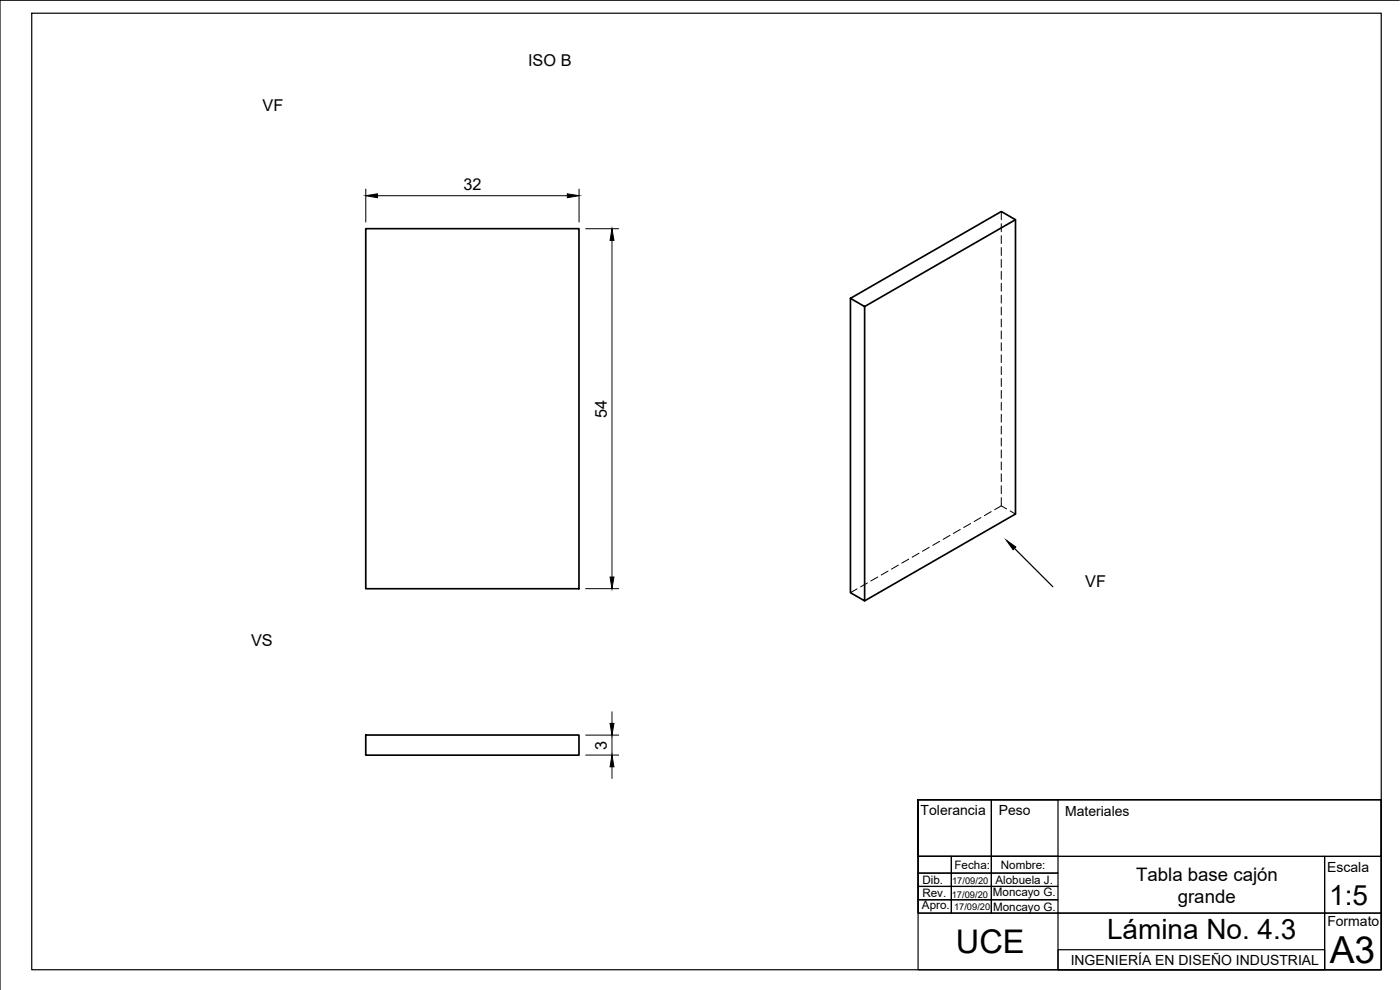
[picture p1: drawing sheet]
<svg xmlns="http://www.w3.org/2000/svg" width="420mm" height="297mm" viewBox="0 0 420 297" stroke-linecap="round" stroke-linejoin="round" font-family="sans-serif">
<!-- layer: Visible -->
<path d="M109.8 68.6h64v108h-64zM304.8 65.9v88.3l-45.3 26.1M255.2 89.5l45.3-26 4.3 2.4-45.3 26.1-4.3-2.5v88.3l4.3 2.5v-88.3M109.8 220.5h64v6.1h-64z" fill="none" stroke="#000" stroke-width=".51"/>
<!-- layer: Hidden -->
<g fill="none" stroke="#000" stroke-width=".3">
<path d="M300.5 63.5v2.4M300.5 67.1v2.4M300.5 70.7v2.4M300.5 74.3v2.4M300.5 77.9v2.3M300.5 81.4v2.4M300.5 85v2.4M300.5 88.6v2.3M300.5 92.1v2.4M300.5 95.7v2.4M300.5 99.3v2.4M300.5 102.9v2.3"/>
<path d="M300.5 106.4v2.4M300.5 110v2.4M300.5 113.6v2.4M300.5 117.1v2.4M300.5 120.7v2.4M300.5 124.3v2.4M300.5 127.9v2.3M300.5 131.4v2.4M300.5 135v2.4M300.5 138.6v2.4M288.2 158.9l-2.1 1.1M291.3 157.1l-2.1 1.2"/>
<path d="M294.4 155.3l-2.1 1.2M297.5 153.5l-2.1 1.2M300.5 149.3v2.5l-2 1.1M300.5 142.2v2.3M300.5 145.7v2.4M300.5 151.8l1.6 .9M303.1 153.3l1.7 .9M257.2 176.7l-2 1.1M260.3 174.9l-2 1.2M263.4 173.1l-2.1 1.2M266.5 171.4l-2 1.1M269.6 169.6l-2.1 1.2"/>
<path d="M272.7 167.8l-2.1 1.2M275.8 166l-2.1 1.2M278.9 164.2l-2.1 1.2M282 162.4l-2.1 1.2M285.1 160.6l-2.1 1.2"/>
</g>
<!-- layer: Sketch1 -->
<g fill="none" stroke="#000" stroke-width=".36">
<path d="M9.5 4h405v287h-405zM420 .1h-420v296.9M304.5 164.5l11.5 11.6M275.5 240h22v16.9h-22zM275.5 240h139v51h-139v-51v16.9h139v-16.9zM297.5 240h20v16.9h-20zM275.5 256.9h10v5.1h-10zM275.5 256.9h122v17.1h-122zM285.5 256.9h12v5.1h-12zM297.5 256.9h20v5.1h-20zM397.5 256.9h17v17.1h-17zM275.5 270h10v4h-10z"/>
<path d="M275.5 266h10v4h-10zM275.5 262h10v4h-10zM285.5 270h12v4h-12zM285.5 266h12v4h-12zM285.5 262h12v4h-12zM297.5 270h20v4h-20zM297.5 266h20v4h-20zM297.5 262h20v4h-20zM317.5 274h80v17h-80zM397.5 274h17v17h-17zM317.5 285h80v6h-80z"/>
</g>
<path d="M302 162.1l2.9 2-.9 .8z" fill="#000" stroke="#000" stroke-width=".3"/>
<!-- layer: Dimensions -->
<path d="M109.8 56.7v9.9M113.3 58.7h57M173.8 56.7v9.9M175.8 68.6h9.9M183.7 72.1v101M175.8 176.6h9.9M183.7 213.6v3.5M175.8 220.6h9.9M175.8 226.6h9.9M183.7 220.6v6M183.7 230.1v3.5" fill="none" stroke="#000" stroke-width=".3"/>
<path d="M109.8 58.7l3.5-.5v1.1zM170.3 58.2l3.5 .5-3.5 .6zM183.7 68.6l.6 3.5h-1.2zM183.1 173.1h1.2l-.6 3.5zM183.1 217.1h1.2l-.6 3.5zM183.7 226.6l.6 3.5h-1.2z" fill="#000" stroke="#000" stroke-width=".3"/>
<text font-size="11.2" x="399.1" y="289">A3</text>
<text font-size="9.8" x="286.9" y="285.9">UCE</text>
<g font-size="8.4">
<text x="398.9" y="271.5">1:5</text>
<text x="332.2" y="281.7">Lámina No. 4.3</text>
</g>
<g font-size="5.6">
<text x="341" y="264.3">Tabla base cajón</text>
<text x="353.5" y="271">grande</text>
</g>
<g font-size="4.9">
<text x="158.5" y="19.8">ISO B</text>
<text x="78.8" y="33.2">VF</text>
<text x="139.1" y="57.2">32</text>
<text x="182.1" y="125.3" transform="rotate(-90 182.1 125.3)">54</text>
<text x="325.7" y="176.2">VF</text>
<text x="75.4" y="193.8">VS</text>
<text x="182.1" y="224.9" transform="rotate(-90 182.1 224.9)">3</text>
</g>
<g font-size="4.2">
<text x="276.3" y="244.4">Tolerancia</text>
<text x="299.7" y="244.5">Peso</text>
<text x="319.7" y="244.8">Materiales</text>
<text x="398.3" y="261.7">Escala</text>
<text x="398.4" y="277.9">Formato</text>
<text x="321.3" y="289.5">INGENIERÍA EN DISEÑO INDUSTRIAL</text>
</g>
<g font-size="3.5">
<text x="286.4" y="260.8">Fecha:</text>
<text x="300.4" y="260.7">Nombre:</text>
<text x="276.8" y="269.2">Rev.</text>
<text x="276.8" y="265.2">Dib.</text>
<text x="298" y="268.9">Moncayo G.</text>
<text x="298.7" y="265.1">Alobuela J.</text>
<text x="276.7" y="272.6">Apro.</text>
<text x="298" y="273.5">Moncayo G.</text>
</g>
<g font-size="2.8">
<text x="285.6" y="269.3">17/09/20</text>
<text x="285.8" y="265.2">17/09/20</text>
<text x="286.3" y="273">17/09/20</text>
</g>
</svg>
